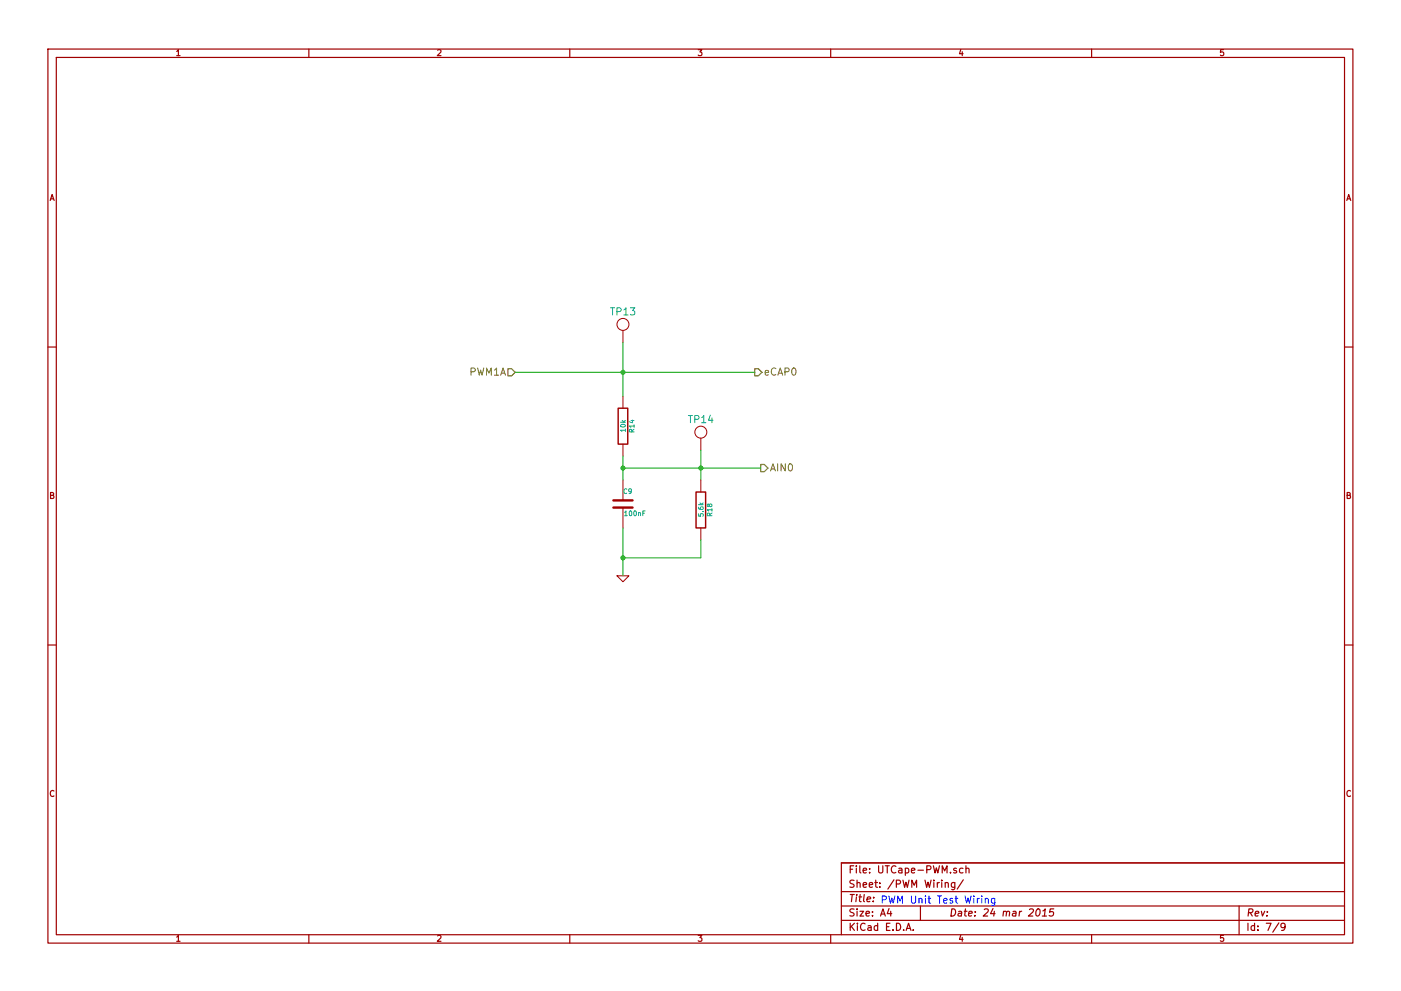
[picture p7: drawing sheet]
<svg xmlns="http://www.w3.org/2000/svg" width="297mm" height="210mm" viewBox="0 0 297 210" stroke-linecap="round" stroke-linejoin="round" font-family="sans-serif">
<g fill="none" stroke="#a00000" stroke-width=".25">
<path d="M10.2 10.4h276.6v189.7h-276.6zM11.9 12.2h273.2v186.1h-273.2zM65.5 10.4v1.8M120.8 10.4v1.8M176.1 10.4v1.8M231.4 10.4v1.8M10.2 73.6h1.7M285.1 73.6h1.7M10.2 136.8h1.7M285.1 136.8h1.7M65.5 198.3v1.8M120.8 198.3v1.8"/>
<path d="M176.1 198.3v1.8M178.4 189.2h106.7M178.4 195.3h106.7M178.4 192.2h106.7M185.2 190.4v.1M188.5 192.8l-.4 1h1M188.8 193.3v1.1M192.1 197.4l.5-1.5 .5 1.5M192.3 197h.7M193.6 197.3v.1M195.1 192.2v3.1M200.4 187.4l.1-.1a.36 .36 0 0 1 .6 .2v.8"/>
<path d="M200.4 187.2v1.1M202.4 187.2v1.3l-.2 .3-.4-.1M202.4 187.3l-.4-.1-.3 .3 .1 .6 .2 .2 .4-.1M202.8 184.3l-.4-.1-.2 .2 .1 .2 .5 .2v.3h-.6M204.2 184.3l-.5-.1-.3 .3 .1 .6 .2 .1 .5-.1M204.2 186.7l-1.3 1.9M204.8 184.3h.1a.36 .36 0 0 1 .6 .1v.8M204.8 183.7v1.5M219.9 193l.2-.2a.78 .78 0 0 1 .5 .7 .78 .78 0 0 1-.3 .7l-.4 .2-.3-.3v-.7zM221 194.4h.9M221.1 193.3l.5-.5-.2 1.6M223.4 192.8h-.7l-.2 .8 .3-.2 .5 .1 .1 .2-.2 .5-.2 .2-.6-.2"/>
<path d="M231.4 198.3v1.8M262.7 192.2v6.1M271.1 195.8l-1.3 2M272.5 196.5l-.3 .3h-.5l-.1-.3 .1-.5 .5-.1 .2 .1a1.16 1.16 0 0 1-.2 1.3l-.5 .1M285.1 183.1h-106.7v15.2"/>
</g>
<path d="M107.7 78.2h.8l.7 .8-.7 .8h-.8zM160 78.2h.8l.7 .8-.7 .8h-.8zM161.3 98.5h.8l.7 .8-.7 .8h-.8z" fill="none" stroke="#808000" stroke-width=".25"/>
<path d="M109.2 79h50.8M132.1 72.6v11.5M132.1 96.8v5M132.1 99.3h29.2M148.6 95.5v6.3M132.1 112v10.2M148.6 114.5v3.9h-16.5" fill="none" stroke="#00a000" stroke-width=".21"/>
<g fill="none" stroke="#a00000" stroke-width=".21">
<path d="M132.1 70.1v2.5M132.1 84.1v2.5M132.1 94.2v2.6M148.6 93v2.5M132.1 101.8v4.4M132.1 107.7v4.3M148.6 101.8v2.6M148.6 112v2.5M130.8 122.2h2.5l-1.2 1.2z"/>
<circle cx="132.1" cy="68.8" r="1.27"/>
<circle cx="148.6" cy="91.7" r="1.27"/>
</g>
<path d="M131.1 86.6h2v7.6h-2zM147.6 104.4h2v7.6h-2z" fill="none" stroke="#a00000" stroke-width=".3"/>
<path d="M130 107.7h4.1M130 106.2h4.1" fill="none" stroke="#a00000" stroke-width=".51"/>
<g fill="#00a000" stroke="#00a000" stroke-width=".25">
<circle cx="132.1" cy="79" r=".41"/>
<circle cx="132.1" cy="99.3" r=".41"/>
<circle cx="148.6" cy="99.3" r=".41"/>
<circle cx="132.1" cy="118.4" r=".41"/>
</g>
<path d="M208.2 190.1v.1M208.9 190.7h.1a.36 .36 0 0 1 .5 .1v.8M208.9 190.6v1M210.9 190.6v1.2l-.3 .3-.3-.1M210.9 190.7l-.4-.1-.3 .3 .1 .6 .2 .1 .4-.1" fill="none" stroke="#00f" stroke-width=".21"/>
<g font-size="2.1" fill="#00a0a0">
<text x="129.5" y="67">TP13</text>
<text x="146" y="89.8">TP14</text>
</g>
<g font-size="2.1" fill="#808000">
<text x="99.4" y="79.8">PWM1A</text>
<text x="162" y="79.8">eCAP0</text>
<text x="163.2" y="100.1">AIN0</text>
</g>
<g font-size="2.1" fill="#a00000">
<text x="179.9" y="185.4">File: UTCape-PWM.sch</text>
<text x="179.9" y="191.5">Title:</text>
<text x="179.9" y="188.4">Sheet: /PWM Wiring/</text>
<text x="179.9" y="197.6">KiCad E.D.A.</text>
<text x="179.9" y="194.5">Size: A4</text>
<text x="201.2" y="194.5">Date: 24 mar 2015</text>
<text x="264.2" y="194.5">Rev:</text>
<text x="264.2" y="197.6">Id: 7/9</text>
</g>
<text font-size="2.1" fill="#00f" x="186.7" y="191.8">PWM Unit Test Wiring</text>
<g font-size="1.8" fill="#a00000">
<text x="37.3" y="11.9">1</text>
<text x="92.7" y="11.9">2</text>
<text x="148" y="11.9">3</text>
<text x="203.3" y="11.9">4</text>
<text x="258.6" y="11.9">5</text>
<text x="10.4" y="42.7">A</text>
<text x="285.3" y="42.7">A</text>
<text x="10.4" y="105.9">B</text>
<text x="285.3" y="105.9">B</text>
<text x="10.4" y="169.1">C</text>
<text x="285.3" y="169.1">C</text>
<text x="37.3" y="199.8">1</text>
<text x="92.7" y="199.8">2</text>
<text x="148" y="199.8">3</text>
<text x="203.3" y="199.8">4</text>
<text x="258.6" y="199.8">5</text>
</g>
<g font-size="1.4" fill="#00a0a0">
<text x="132.7" y="91.6" transform="rotate(-90 132.7 91.6)">10k</text>
<text x="134.5" y="91.7" transform="rotate(-90 134.5 91.7)">R14</text>
<text x="132.2" y="104.8">C9</text>
<text x="132.5" y="109.5">100nF</text>
<text x="149.2" y="109.5" transform="rotate(-90 149.2 109.5)">5.6k</text>
<text x="151.1" y="109.5" transform="rotate(-90 151.1 109.5)">R18</text>
</g>
</svg>
